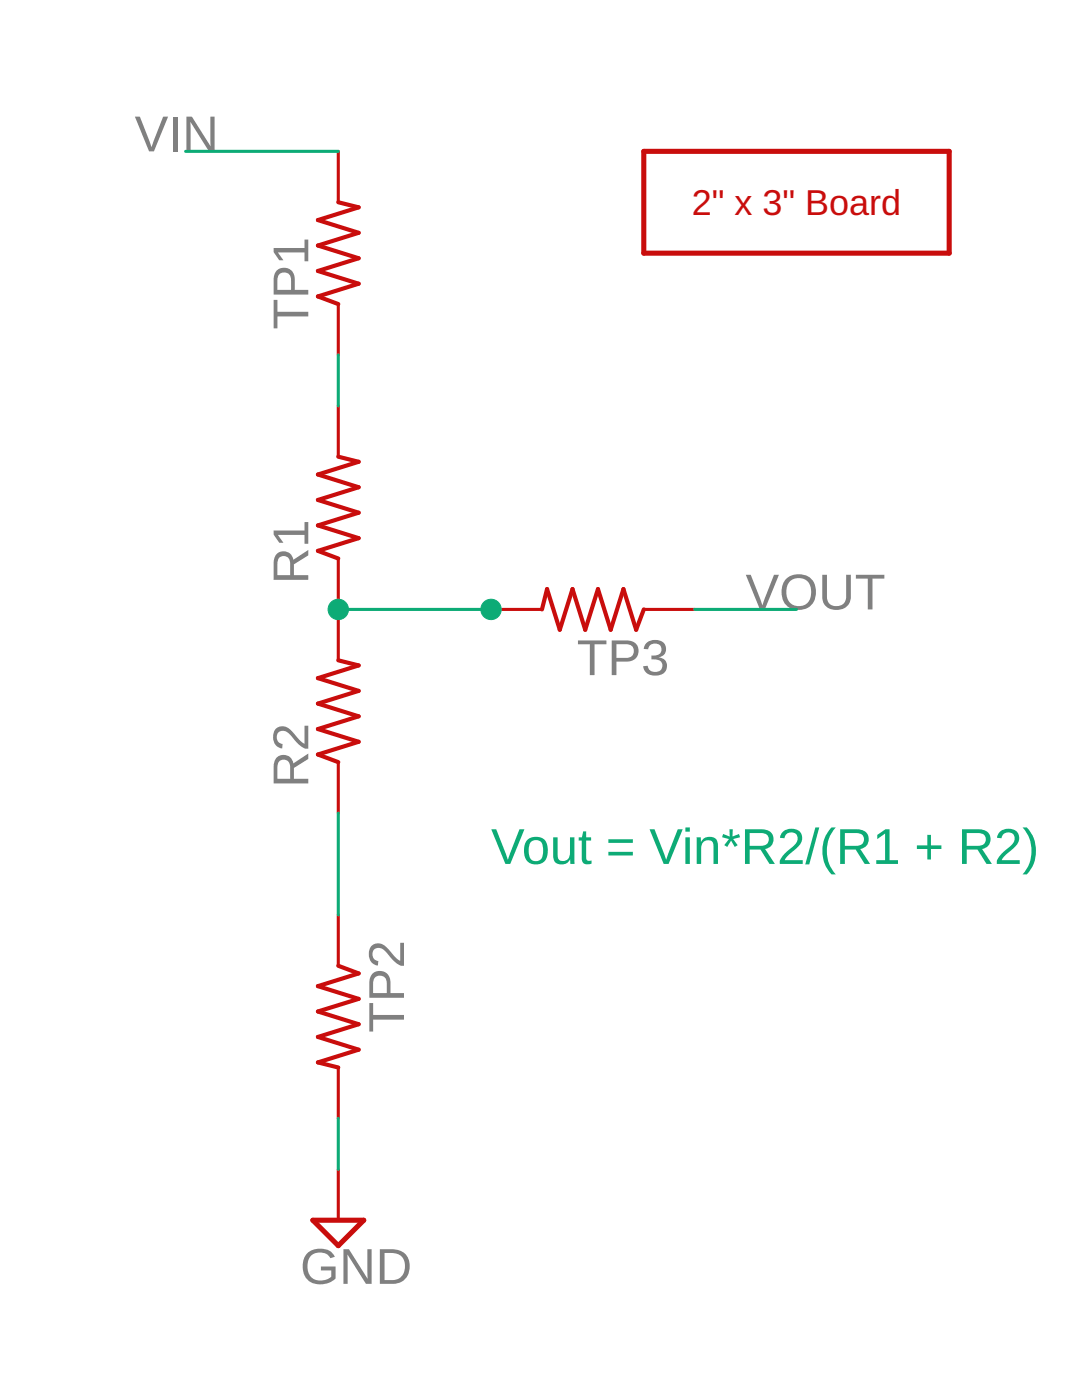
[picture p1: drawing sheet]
<svg xmlns="http://www.w3.org/2000/svg" width="216mm" height="279mm" viewBox="0 0 216 279" stroke-linecap="round" stroke-linejoin="round" font-family="sans-serif">
<path d="M67.5 40.4l4.1 1-8.2 2.5 8.2 2.6-8.2 2.5 8.2 2.5-8.2 2.6 8.2 2.5-8.2 2.6 4.1 1.5M67.5 91.1l4.1 1.1-8.2 2.5 8.2 2.5-8.2 2.6 8.2 2.5-8.2 2.6 8.2 2.5-8.2 2.5 4.1 1.6M67.5 131.8l4.1 1-8.2 2.5 8.2 2.6-8.2 2.5 8.2 2.6-8.2 2.5 8.2 2.5-8.2 2.6 4.1 1.5M108.1 121.6l1.1-4 2.5 8.1 2.5-8.1 2.6 8.1 2.5-8.1 2.6 8.1 2.5-8.1 2.5 8.1 1.6-4.1M67.5 192.7l4.1 1.6-8.2 2.5 8.2 2.5-8.2 2.6 8.2 2.5-8.2 2.5 8.2 2.6-8.2 2.5 4.1 1" fill="none" stroke="#c90d0c" stroke-width=".83"/>
<path d="M67.5 30.2v10.2M67.5 60.7v10.1M67.5 81v10.1M67.5 111.5v20.3M98 121.6h10.1M128.5 121.6h10.1M67.5 152.1v10.2M67.5 182.6v10.1M67.5 213v10.2M67.5 233.4v10.1" fill="none" stroke="#c90d0c" stroke-width=".61"/>
<path d="M128.5 30.2h60.9v20.3h-60.9zM62.4 243.5h10.2l-5.1 5.1z" fill="none" stroke="#c90d0c" stroke-width="1"/>
<g fill="#0dab76" stroke="#0dab76" stroke-width=".2">
<circle cx="98" cy="121.6" r="2.03"/>
<circle cx="67.5" cy="121.6" r="2.03"/>
</g>
<path d="M37 30.2h30.5M67.5 70.8v10.2M67.5 121.6h30.5M138.6 121.6h20.3M67.5 162.3v20.3M67.5 223.2v10.2" fill="none" stroke="#0dab76" stroke-width=".61"/>
<g font-size="10.1" fill="#808080">
<text x="26.9" y="30.2">VIN</text>
<text x="61.5" y="65.8" transform="rotate(-90 61.5 65.8)">TP1</text>
<text x="61.5" y="116.5" transform="rotate(-90 61.5 116.5)">R1</text>
<text x="148.8" y="121.6">VOUT</text>
<text x="115.1" y="134.7">TP3</text>
<text x="61.5" y="157.2" transform="rotate(-90 61.5 157.2)">R2</text>
<text x="80.6" y="206.1" transform="rotate(-90 80.6 206.1)">TP2</text>
<text x="59.9" y="256.2">GND</text>
</g>
<text font-size="10.1" fill="#0dab76" x="98" y="172.4">Vout = Vin*R2/(R1 + R2)</text>
<text font-size="7.2" fill="#c90d0c" x="138" y="42.9">2&quot; x 3&quot; Board</text>
</svg>
